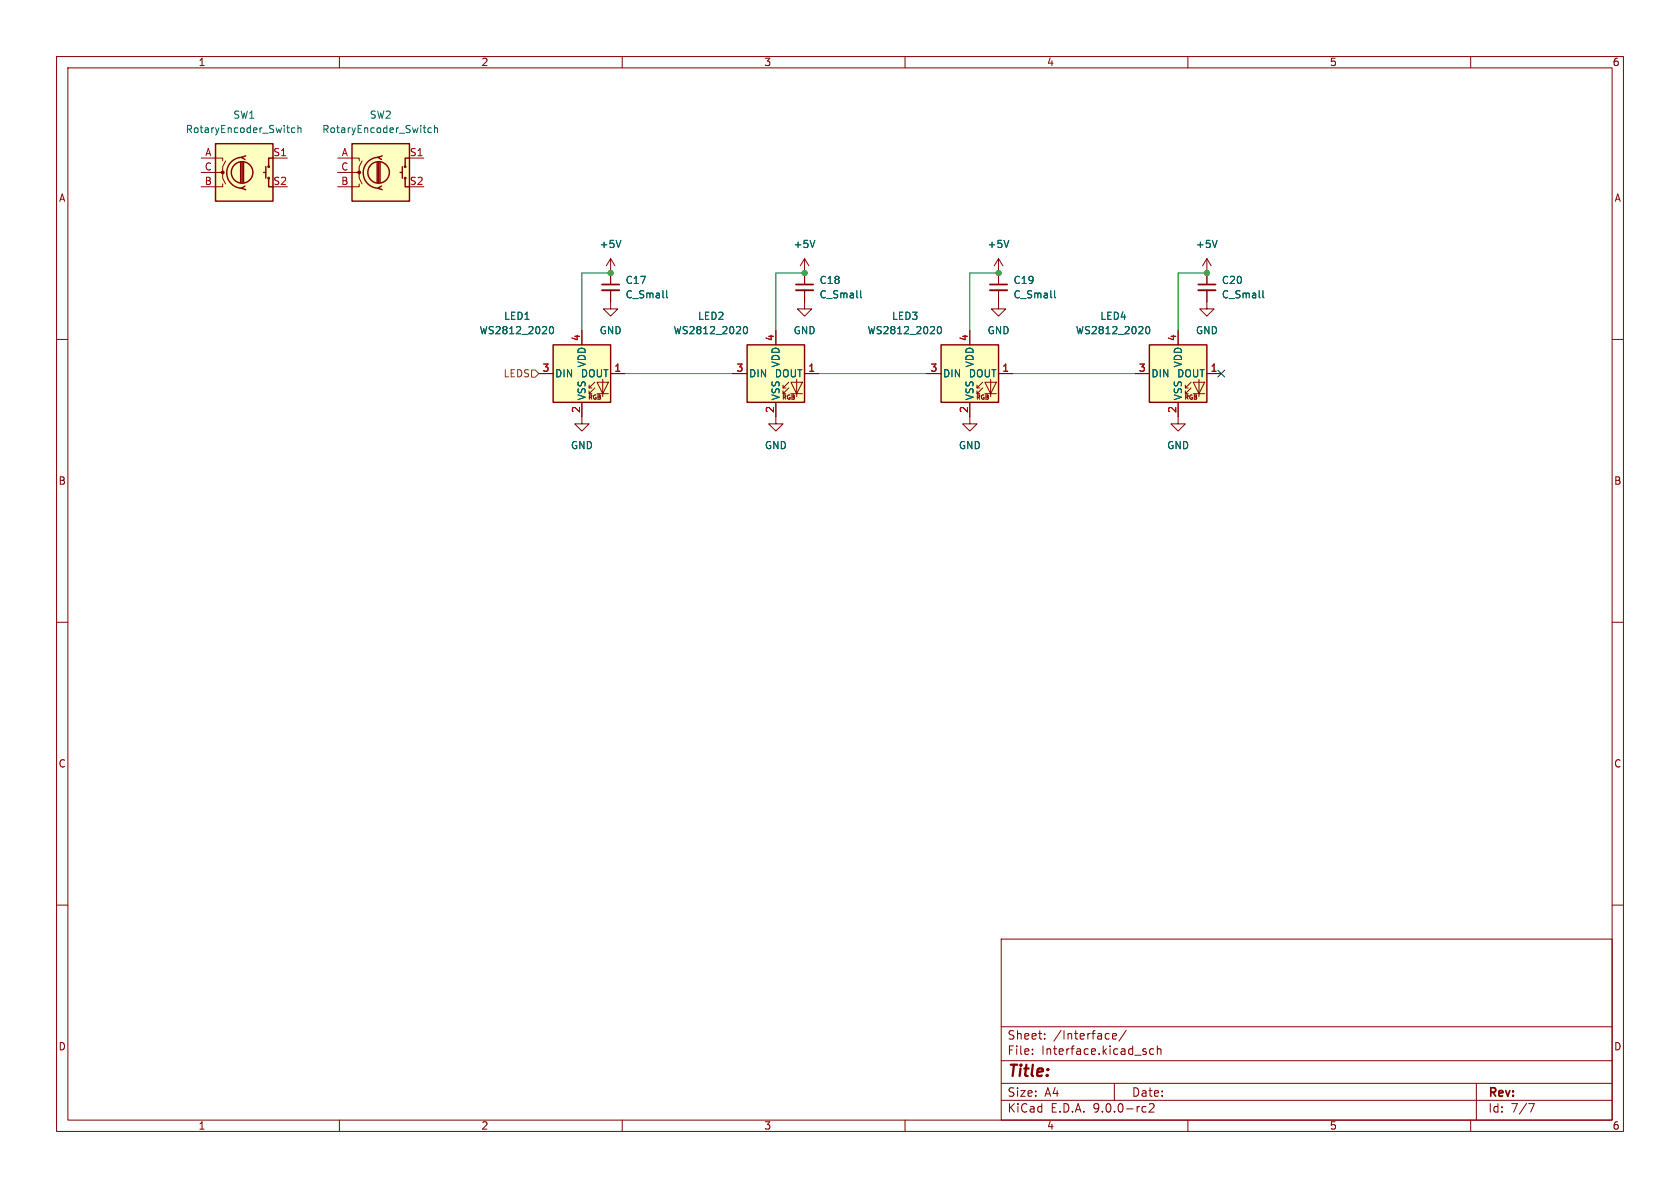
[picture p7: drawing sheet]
<svg xmlns="http://www.w3.org/2000/svg" width="297mm" height="210mm" viewBox="0 0 297 210" stroke-linecap="round" stroke-linejoin="round" font-family="sans-serif">
<g fill="none" stroke="#840000" stroke-width=".18">
<path d="M10 10h277v190h-277zM12 12h273v186h-273zM60 10v2M110 10v2M160 10v2M210 10v2M260 10v2M10 60h2M285 60h2M10 110h2M285 110h2M10 160h2"/>
<path d="M177 166h108v32h-108zM285 160h2M60 198v2M110 198v2M160 198v2M177 194.5h108M177 191.5h108M177 187.5h108M177 181.5h108M182.5 186.3v.1M182.5 185.5v.1M184.7 183.6v.1"/>
<path d="M184.7 182.8v.1M196.7 183.2l.7-.1-.1-.3-.4-.1-.2 .2v.7h.6M197 191.5v3M199.1 182.1l-1.3 2M202.2 195.6l.4 .1M202.6 196.5l-.4 .1M203.2 195.2l.5-.1 .3 .1v.3l-.9 1.1h.9M204 185.5l-.5-.1-.3 .3v.4l.2 .2h.6M204.6 185.5l.2-.1 .4 .1v.9M204.6 184.9v1.5M210 198v2M260 198v2"/>
<path d="M261 191.5v6.5M270.2 195.1h1l-.6 1.5"/>
</g>
<path d="M97.8 61h10.1v10.1h-10.1z" fill="#ffffc2"/>
<g fill="none" stroke="#840000" stroke-width=".18">
<path d="M102.9 58.4v2.6M213.4 53.3v1.3h1.2l-1.2 1.3-1.3-1.3h1.3M95.2 66h2.6M102.9 71.1v2.6M104.1 68.6h.5M104.1 69.6h.5M105.2 67.6l-1.1 1v-.5M105.2 68.6l-1.1 1v-.5M105.5 67.6h2.1l-1 2zM105.5 69.6h2.1M106.6 67.1v3M107.9 66h2.6"/>
<path d="M208.3 73.7v1.2h1.2l-1.2 1.3-1.3-1.3h1.3"/>
</g>
<path d="M97.8 61h10.1v10.1h-10.1z" fill="none" stroke="#840000" stroke-width=".25"/>
<path d="M97.2 57.9l.2-.2a.68 .68 0 0 1 .5 .7 .68 .68 0 0 1-.5 .6l-.2-.1-.1-.4z" fill="none" stroke="#006464" stroke-width=".18"/>
<path d="M203.2 61h10.2v10.1h-10.2z" fill="#ffffc2"/>
<g fill="none" stroke="#840000" stroke-width=".18">
<path d="M208.3 58.4v2.6M213.4 45.7l-.8 1.3M213.4 45.7l.7 1.3M213.4 45.7v4.6M213.4 51.3v2M171.4 73.7v1.2h1.3l-1.3 1.3-1.2-1.3h1.2M200.7 66h2.5M208.3 71.1v2.6M209.5 68.6h.6M209.5 69.6h.6M210.6 67.6l-1.1 1v-.5M210.6 68.6l-1.1 1v-.5"/>
<path d="M210.9 67.6h2.1l-1 2zM210.9 69.6h2.1M212 67.1v3M213.4 66h2.5"/>
</g>
<path d="M203.2 61h10.2v10.1h-10.2z" fill="none" stroke="#840000" stroke-width=".25"/>
<path d="M202.7 57.8l.1-.1a.68 .68 0 0 1 .5 .7 .68 .68 0 0 1-.5 .6 .84 .84 0 0 1-.1-1.2zM215.2 42.5l-.4 1.3M223.3 51.4v1.1l.1 .2" fill="none" stroke="#006464" stroke-width=".18"/>
<path d="M211.8 50.3h3.1" fill="none" stroke="#840000" stroke-width=".3"/>
<path d="M211.8 51.3h3.1" fill="none" stroke="#840000" stroke-width=".33"/>
<path d="M166.4 61h10.1v10.1h-10.1z" fill="#ffffc2"/>
<g fill="none" stroke="#840000" stroke-width=".18">
<path d="M142.2 48.3v2M142.2 51.3v2M171.4 58.4v2.6M163.8 66h2.6M171.4 71.1v2.6M172.7 68.6h.5M172.7 69.6h.5M173.7 67.6l-1 1v-.5M173.7 68.6l-1 1v-.5M174.1 67.6h2l-1 2zM174.1 69.6h2M175.1 67.1v3"/>
<path d="M176.5 66h2.6"/>
</g>
<path d="M166.4 61h10.1v10.1h-10.1z" fill="none" stroke="#840000" stroke-width=".25"/>
<path d="M152.1 51.4v1.1l.2 .2M165.8 57.9l.2-.2a.68 .68 0 0 1 .4 .7 .68 .68 0 0 1-.4 .6l-.2-.1-.1-.4z" fill="none" stroke="#006464" stroke-width=".18"/>
<path d="M140.7 50.3h3.1" fill="none" stroke="#840000" stroke-width=".3"/>
<path d="M140.7 51.3h3.1" fill="none" stroke="#840000" stroke-width=".33"/>
<path d="M38.1 25.4h10.2v10.2h-10.2z" fill="#ffffc2"/>
<g fill="none" stroke="#840000" stroke-width=".25">
<path d="M38.1 25.4h10.2v10.2h-10.2zM42.5 28.7v3.6M42.8 27.8a2.73 2.73 0 0 0-2.7 2.7 2.73 2.73 0 0 0 2.7 2.8M42.8 28.7v3.6M43.1 28.7v3.6M43.3 32.9l-.6 .4 .7 .2M43.4 27.6l-.7 .2 .6 .4M46.6 30.5h.4M47 29.5v2M47.5 31.5v1.5h.8M48.3 27.9h-.8v1.6"/>
<circle cx="42.8" cy="30.5" r="1.9"/>
<circle cx="47.5" cy="31.5" r=".13"/>
<circle cx="47.5" cy="29.5" r=".13"/>
</g>
<path d="M35.6 27.9h3.8v.5M35.6 30.5h3.8v1l.5 1M39.4 32.5v.5h-3.8M39.9 28.4l-.5 1.1v1h-.5M48.3 27.9h2.5M107.9 45.7l-.7 1.3M107.9 45.7l.8 1.3M107.9 45.7v2.6" fill="none" stroke="#840000" stroke-width=".18"/>
<circle cx="39.4" cy="30.5" r=".25" fill="#840000" stroke="#840000" stroke-width=".18"/>
<path d="M52.1 22.7l-.3-.1-.3 .2 .1 .6h.5M52.7 22.7l.2-.1 .3 .1v.7M52.7 22.2v1.2M109.8 42.5l-.5 1.3" fill="none" stroke="#006464" stroke-width=".18"/>
<path d="M62.2 25.4h10.2v10.2h-10.2z" fill="#ffffc2"/>
<g fill="none" stroke="#840000" stroke-width=".25">
<path d="M62.2 25.4h10.2v10.2h-10.2zM66.7 28.7v3.6M66.9 27.8a2.73 2.73 0 0 0-2.7 2.7 2.73 2.73 0 0 0 2.7 2.8M66.9 28.7v3.6M67.2 28.7v3.6M67.4 32.9l-.6 .4 .8 .2M67.6 27.6l-.8 .2 .6 .4M70.7 30.5h.4M71.1 29.5v2M71.6 31.5v1.5h.8M72.4 27.9h-.8v1.6"/>
<circle cx="66.9" cy="30.5" r="1.9"/>
<circle cx="71.6" cy="31.5" r=".13"/>
<circle cx="71.6" cy="29.5" r=".13"/>
</g>
<g fill="none" stroke="#840000" stroke-width=".18">
<path d="M59.7 27.9h3.8v.5M59.7 30.5h3.8v1l.5 1M63.5 32.5v.5h-3.8M64 28.4l-.5 1.1v1h-.5M72.4 27.9h2.5M107.9 48.3v2M107.9 51.3v2M142.2 53.3v1.3h1.3l-1.3 1.3-1.2-1.3h1.2M142.2 45.7l-.7 1.3M142.2 45.7l.8 1.3M142.2 45.7v2.6M176.5 51.3v3.3h1.3l-1.3 1.3-1.2-1.3h1.2"/>
<path d="M176.5 45.7l-.7 1.3M176.5 45.7l.8 1.3M176.5 45.7v4.6M102.9 73.7v1.2h1.2l-1.2 1.3-1.3-1.3h1.3M137.2 73.7v1.2h1.2l-1.2 1.3-1.3-1.3h1.3"/>
</g>
<circle cx="63.5" cy="30.5" r=".25" fill="#840000" stroke="#840000" stroke-width=".18"/>
<path d="M76.3 22.7l-.4-.1-.2 .2 .1 .6h.5M76.8 22.7l.2-.1 .3 .1v.7M76.8 22.2v1.2M117.9 51.4v1.1l.1 .2M144.1 42.5l-.5 1.3M178.3 42.5l-.4 1.3M186.4 51.4v1.1l.2 .2" fill="none" stroke="#006464" stroke-width=".18"/>
<path d="M106.4 50.3h3.1M175 50.3h3.1" fill="none" stroke="#840000" stroke-width=".3"/>
<path d="M106.4 51.3h3.1M175 51.3h3.1" fill="none" stroke="#840000" stroke-width=".33"/>
<path d="M132.1 61h10.1v10.1h-10.1z" fill="#ffffc2"/>
<g fill="none" stroke="#840000" stroke-width=".18">
<path d="M102.9 58.4v2.6M107.9 51.3v3.3h1.3l-1.3 1.3-1.2-1.3h1.2M107.9 48.3v2M137.2 58.4v2.6M142.2 48.3v2M142.2 51.3v2M171.4 58.4v2.6M176.5 48.3v2M176.5 51.3v2M208.3 58.4v2.6M213.4 48.3v2M213.4 51.3v2"/>
<path d="M95.2 66h2.6M102.9 71.1v2.6M107.9 66h2.6M129.5 66h2.6M137.2 71.1v2.6M138.4 68.6h.5M138.4 69.6h.5M139.4 67.6l-1 1v-.5M139.4 68.6l-1 1v-.5M139.8 67.6h2.1l-1.1 2zM139.8 69.6h2.1M140.8 67.1v3"/>
<path d="M142.2 66h2.6M163.8 66h2.6M171.4 71.1v2.6M176.5 66h2.6M200.7 66h2.5M208.3 71.1v2.6M213.4 66h2.5"/>
</g>
<path d="M132.1 61h10.1v10.1h-10.1z" fill="none" stroke="#840000" stroke-width=".25"/>
<path d="M97.2 57.9l.2-.2a.68 .68 0 0 1 .5 .7 .68 .68 0 0 1-.5 .6l-.2-.1-.1-.4zM109.8 42.5l-.5 1.3M117.9 51.4v1.1l.1 .2M131.5 57.9l.2-.2a.68 .68 0 0 1 .5 .7 .68 .68 0 0 1-.5 .6l-.2-.1-.1-.4zM144.1 42.5l-.5 1.3M152.1 51.4v1.1l.2 .2M165.8 57.9l.2-.2a.68 .68 0 0 1 .4 .7 .68 .68 0 0 1-.4 .6l-.2-.1-.1-.4zM178.3 42.5l-.4 1.3M186.4 51.4v1.1l.2 .2M202.7 57.8l.1-.1a.68 .68 0 0 1 .5 .7 .68 .68 0 0 1-.5 .6 .84 .84 0 0 1-.1-1.2zM215.2 42.5l-.4 1.3M223.3 51.4v1.1l.1 .2" fill="none" stroke="#006464" stroke-width=".18"/>
<path d="M94 65.4h.6l.6 .6-.6 .7h-.6z" fill="none" stroke="#725600" stroke-width=".18"/>
<path d="M107.9 48.3h-5v10.1M142.2 48.3h-5v10.1M176.5 48.3h-5.1v10.1M213.4 48.3h-5.1v10.1M110.5 66h19M144.8 66h19M179.1 66h21.6" fill="none" stroke="#009600" stroke-width=".18"/>
<path d="M215.3 65.4l1.2 1.2M216.5 65.4l-1.2 1.2" fill="none" stroke="#000084" stroke-width=".18"/>
<g fill="#009600" stroke="#009600" stroke-width=".18">
<circle cx="142.2" cy="48.3" r=".46"/>
<circle cx="176.5" cy="48.3" r=".46"/>
<circle cx="107.9" cy="48.3" r=".46"/>
<circle cx="213.4" cy="48.3" r=".46"/>
</g>
<text font-size="2.8" fill="#840000" x="178" y="190.9">Title:</text>
<g font-size="2.1" fill="#840000">
<text x="178" y="184">Sheet:</text>
<text x="186.2" y="184">/Interface/</text>
<text x="178" y="186.7">File:</text>
<text x="184.1" y="186.7">Interface.kicad_sch</text>
<text x="178" y="196.9">KiCad</text>
<text x="178" y="194.1">Size:</text>
<text x="184.7" y="194.1">A4</text>
<text x="185.7" y="196.9">E.D.A.</text>
<text x="193.3" y="196.9">9.0.0-rc2</text>
<text x="200" y="194.1">Date:</text>
<text x="263" y="194.3">Rev:</text>
<text x="263" y="196.9">Id:</text>
<text x="267.1" y="196.9">7/7</text>
</g>
<g font-size="1.8" fill="#840000">
<text x="35" y="11.9">1</text>
<text x="85" y="11.9">2</text>
<text x="135" y="11.9">3</text>
<text x="185" y="11.9">4</text>
<text x="235" y="11.9">5</text>
<text x="285" y="11.9">6</text>
<text x="10.3" y="35.9">A</text>
<text x="285.3" y="35.9">A</text>
<text x="10.3" y="85.9">B</text>
<text x="285.3" y="85.9">B</text>
<text x="10.3" y="135.9">C</text>
<text x="285.3" y="135.9">C</text>
<text x="10.3" y="185.9">D</text>
<text x="285.3" y="185.9">D</text>
<text x="35" y="199.9">1</text>
<text x="85" y="199.9">2</text>
<text x="135" y="199.9">3</text>
<text x="185" y="199.9">4</text>
<text x="235" y="199.9">5</text>
<text x="285" y="199.9">6</text>
</g>
<g font-size="1.8" fill="#006464">
<text x="32.7" y="23.7">RotaryEncoder_Switch</text>
<text x="41.1" y="21.2">SW1</text>
<text x="56.9" y="23.7">RotaryEncoder_Switch</text>
<text x="65.3" y="21.2">SW2</text>
<text x="105.9" y="44">+5V</text>
<text x="140.2" y="44">+5V</text>
<text x="174.5" y="44">+5V</text>
<text x="211.3" y="44">+5V</text>
<text x="110.5" y="50.4">C17</text>
<text x="110.5" y="52.9">C_Small</text>
<text x="144.8" y="50.4">C18</text>
<text x="144.8" y="52.9">C_Small</text>
<text x="179.1" y="50.4">C19</text>
<text x="179.1" y="52.9">C_Small</text>
<text x="215.9" y="50.4">C20</text>
<text x="215.9" y="52.9">C_Small</text>
<text x="84.7" y="59.3">WS2812_2020</text>
<text x="89" y="56.7">LED1</text>
<text x="105.9" y="59.3">GND</text>
<text x="119" y="59.3">WS2812_2020</text>
<text x="123.3" y="56.7">LED2</text>
<text x="140.2" y="59.3">GND</text>
<text x="153.3" y="59.3">WS2812_2020</text>
<text x="157.6" y="56.7">LED3</text>
<text x="174.5" y="59.3">GND</text>
<text x="190.1" y="59.3">WS2812_2020</text>
<text x="194.4" y="56.7">LED4</text>
<text x="211.3" y="59.3">GND</text>
<text x="103.7" y="65" transform="rotate(-90 103.7 65)">VDD</text>
<text x="138" y="65" transform="rotate(-90 138 65)">VDD</text>
<text x="172.3" y="65" transform="rotate(-90 172.3 65)">VDD</text>
<text x="209.1" y="65" transform="rotate(-90 209.1 65)">VDD</text>
<text x="98" y="66.9">DIN</text>
<text x="102.6" y="66.9">DOUT</text>
<text x="103.7" y="70.9" transform="rotate(-90 103.7 70.9)">VSS</text>
<text x="132.3" y="66.9">DIN</text>
<text x="136.9" y="66.9">DOUT</text>
<text x="138" y="70.9" transform="rotate(-90 138 70.9)">VSS</text>
<text x="166.6" y="66.9">DIN</text>
<text x="171.2" y="66.9">DOUT</text>
<text x="172.3" y="70.9" transform="rotate(-90 172.3 70.9)">VSS</text>
<text x="203.5" y="66.9">DIN</text>
<text x="208" y="66.9">DOUT</text>
<text x="209.1" y="70.9" transform="rotate(-90 209.1 70.9)">VSS</text>
<text x="100.8" y="79.6">GND</text>
<text x="135.1" y="79.6">GND</text>
<text x="169.4" y="79.6">GND</text>
<text x="206.2" y="79.6">GND</text>
</g>
<g font-size="1.8" fill="#a90000">
<text x="36.2" y="27.7">A</text>
<text x="48.2" y="27.7">S1</text>
<text x="60.3" y="27.7">A</text>
<text x="72.3" y="27.7">S1</text>
<text x="36.1" y="30.2">C</text>
<text x="36.1" y="32.8">B</text>
<text x="48.2" y="32.8">S2</text>
<text x="60.2" y="30.2">C</text>
<text x="60.2" y="32.8">B</text>
<text x="72.3" y="32.8">S2</text>
<text x="95.8" y="65.8">3</text>
<text x="102.6" y="60.4" transform="rotate(-90 102.6 60.4)">4</text>
<text x="108.5" y="65.8">1</text>
<text x="130.1" y="65.8">3</text>
<text x="136.9" y="60.4" transform="rotate(-90 136.9 60.4)">4</text>
<text x="142.8" y="65.8">1</text>
<text x="164.4" y="65.8">3</text>
<text x="171.2" y="60.4" transform="rotate(-90 171.2 60.4)">4</text>
<text x="177.1" y="65.8">1</text>
<text x="201.2" y="65.8">3</text>
<text x="208" y="60.4" transform="rotate(-90 208 60.4)">4</text>
<text x="213.9" y="65.8">1</text>
<text x="102.6" y="73.1" transform="rotate(-90 102.6 73.1)">2</text>
<text x="136.9" y="73.1" transform="rotate(-90 136.9 73.1)">2</text>
<text x="171.2" y="73.1" transform="rotate(-90 171.2 73.1)">2</text>
<text x="208" y="73.1" transform="rotate(-90 208 73.1)">2</text>
</g>
<text font-size="1.8" fill="#725600" x="88.9" y="66.9">LEDS</text>
<g font-size="1.1" fill="#840000">
<text x="103.9" y="70.8">RGB</text>
<text x="138.2" y="70.8">RGB</text>
<text x="172.4" y="70.8">RGB</text>
<text x="209.3" y="70.8">RGB</text>
</g>
</svg>
